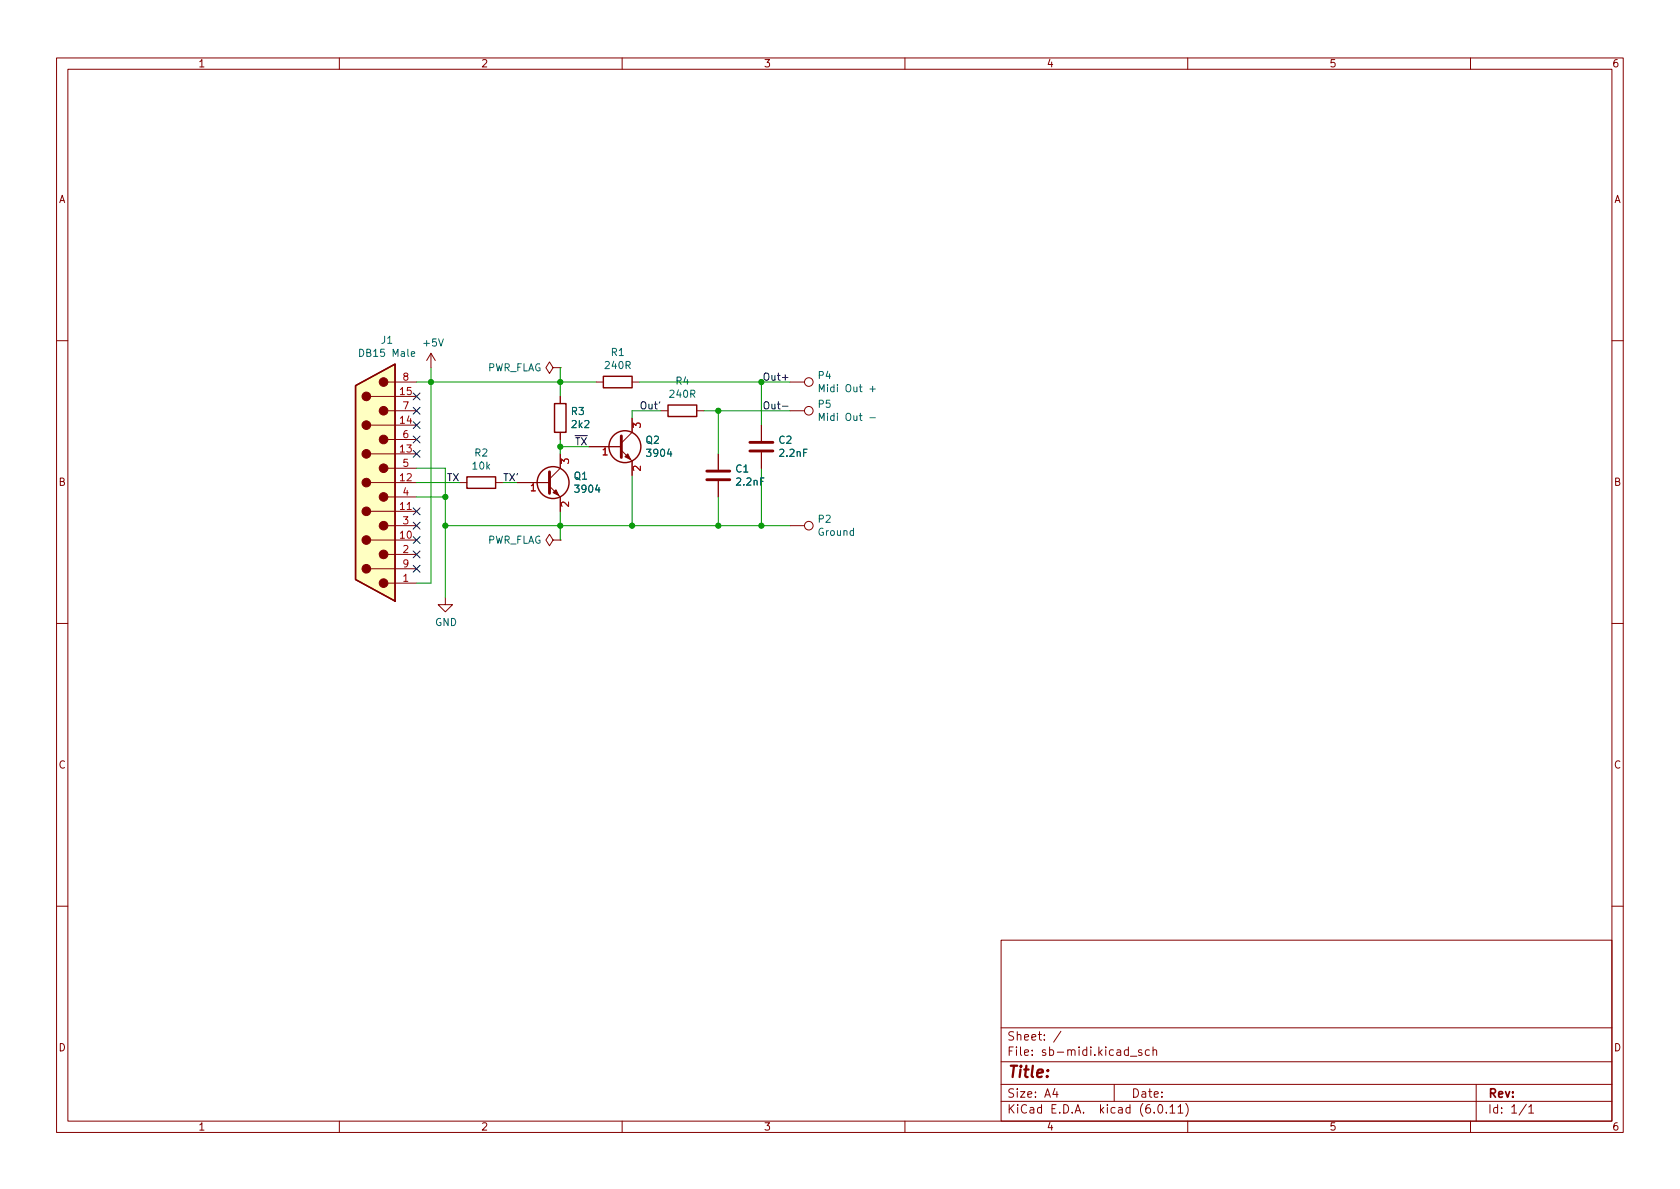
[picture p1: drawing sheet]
<svg xmlns="http://www.w3.org/2000/svg" width="297mm" height="210mm" viewBox="0 0 297 210" stroke-linecap="round" stroke-linejoin="round" font-family="sans-serif">
<g fill="none" stroke="#840000" stroke-width=".18">
<path d="M10 10.2h277v190.1h-277zM12 12.2h273v186.1h-273zM60 10.2v2M110 10.2v2M160 10.2v2M210 10.2v2M260 10.2v2M10 60.2h2M65.5 75.2h8.2M65.5 70.1h8.2M68.6 72.6h5.1M68.6 67.6h5.1"/>
<path d="M68.6 77.7h5.1M76.2 62.5l-.8 1.2M76.2 62.5v2.5M76.2 62.5l.8 1.2M97.8 65l-.6-1-.7 1 .7 1 .6-1h1.3M99.1 65h.1M99.1 70.1v1.3M99.1 76.4v1.3M104.1 79h5.8M105.4 67.6h1.3M109.9 79.6l1.9 1.9v2.6M111.8 67.6h1.2"/>
<path d="M111.8 73.9v2.5l-1.9 2M116.8 72.6h1.3M123.2 72.6h1.3M134.6 75.2v2.8M139.7 72.6h2.5M139.7 67.6h2.5M285 60.2h2M65.5 85.3h8.2M65.5 95.5h8.2M65.5 90.4h8.2M65.5 80.3h8.2M68.6 98h5.1"/>
<path d="M68.6 93h5.1M68.6 87.9h5.1M68.6 82.8h5.1M81.3 85.3h1.2M87.6 85.3h1.3M91.4 85.3h5.8M97.2 86l1.9 1.9v2.5M97.8 95.5l-.6-1-.7 1 .7 1 .6-1h1.3M99.1 95.5h.1M99.1 80.3v2.5l-1.9 1.9M127 80.3v2.8M127 85.1v2.8"/>
<path d="M134.6 80v2.8M139.7 93h2.5M10 110.2h2M65.5 100.6h8.2M68.6 103.1h5.1M78.7 105.7v1.2h1.3l-1.3 1.3-1.2-1.3h1.2M285 110.2h2M10 160.2h2M177 166.3h108v32h-108zM285 160.2h2M60 198.3v2M110 198.3v2"/>
<path d="M160 198.3v2M177 194.8h108M177 191.8h108M177 187.8h108M177 181.8h108M182.5 186.5v.1M182.5 185.7v.1M184.6 183.8v.1M184.6 183v.1M187.6 182.4l-1.3 1.9M197 191.8v3M201.9 185.7l-.4-.1-.2 .2 .1 .3 .5 .1v.4h-.6"/>
<path d="M203.2 185.7l-.4-.1-.3 .3v.4l.1 .3h.6M203.9 185.8l.2-.2 .3 .1 .1 .9M203.9 185.1v1.5M209.6 195.1a1.72 1.72 0 0 1 0 2.3M210 198.3v2M260 198.3v2M261 191.8v6.5M270.3 195.8l.4-.5v1.5M270.3 196.8h.9"/>
<circle cx="143" cy="67.6" r=".76"/>
<circle cx="143" cy="72.6" r=".76"/>
<circle cx="143" cy="93" r=".76"/>
</g>
<g fill="none" stroke="#840000" stroke-width=".25">
<path d="M62.9 68.2l6.9-3.8v41.9l-6.9-3.8zM98 71.4h2.1v5h-2.1zM106.7 66.5h5.1v2.1h-5.1zM118.1 71.6h5.1v2.1h-5.1zM82.5 84.3h5.1v2.1h-5.1z"/>
<circle cx="110.5" cy="79" r="2.82"/>
<circle cx="97.8" cy="85.3" r="2.82"/>
</g>
<path d="M109.9 77.1v3.8M132.6 79.8h4.1M132.6 78.2h4.1M97.2 83.4v3.8M125 84.8h4M125 83.3h4" fill="none" stroke="#840000" stroke-width=".51"/>
<g fill="#840000" stroke="#840000" stroke-width=".18">
<path d="M97.8 87.1l.5-.5 .5 1z"/>
<path d="M110.5 80.8l.5-.5 .5 1z"/>
<circle cx="67.8" cy="103.1" r=".76"/>
<circle cx="67.8" cy="98" r=".76"/>
<circle cx="67.8" cy="93" r=".76"/>
<circle cx="67.8" cy="87.9" r=".76"/>
<circle cx="67.8" cy="82.8" r=".76"/>
<circle cx="67.8" cy="77.7" r=".76"/>
<circle cx="67.8" cy="72.6" r=".76"/>
<circle cx="67.8" cy="67.6" r=".76"/>
<circle cx="64.8" cy="100.6" r=".76"/>
<circle cx="64.8" cy="95.5" r=".76"/>
<circle cx="64.8" cy="90.4" r=".76"/>
<circle cx="64.8" cy="85.3" r=".76"/>
<circle cx="64.8" cy="80.3" r=".76"/>
<circle cx="64.8" cy="75.2" r=".76"/>
<circle cx="64.8" cy="70.1" r=".76"/>
</g>
<path d="M106.6 79.5l.4-.3v1.3M112 75.6v-.8l.4 .4 .2-.3h.5l.1 .2-.1 .5M72 90.1h.7M93.9 85.9l.4-.4v1.3M99.3 82v-.8l.4 .4 .2-.4h.5l.1 .2-.1 .6M100.5 88.8v.8l-.9-.8-.3 .2 .1 .5M113.2 82.4v.8l-.9-.8-.3 .3 .1 .5" fill="none" stroke="#a90000" stroke-width=".18"/>
<path d="M77.5 59.9l.5 1.3 .4-1.3M118.3 79.4l-.3 .9h.8M118.6 79.9v.8M142.7 79.4h-.6v1.3M105.6 85.7l-.3 .9h.8M105.9 86.2v.9M135.1 84.5h-.6v1.3M150.9 93.9l-.4-.1-.2 .3 .1 .5h.5M150.9 93.4v1.3" fill="none" stroke="#006464" stroke-width=".18"/>
<path d="M62.9 68.2l6.9-3.8v41.9l-6.9-3.8z" fill="#ffffc2" stroke="#ffffc2" stroke-width=".18"/>
<path d="M138.4 66.8h.9M138.4 71.8h.9" fill="none" stroke="#0f0f0f" stroke-width=".18"/>
<g fill="none" stroke="#009600" stroke-width=".18">
<path d="M73.7 67.6h31.7M76.2 65v38.1h-2.5M99.1 65v5.1M99.1 77.7v2.6M99.1 79h5M113 67.6h26.7M116.8 72.6h-5v1.3M124.5 72.6h15.2M127 72.6v7.7M134.6 67.6v7.6M73.7 82.8h5v22.9M73.7 87.9h5"/>
<path d="M73.7 85.3h7.6M78.7 93h61M99.1 90.4v5.1M111.8 84.1v8.9M127 87.9v5.1M134.6 82.8v10.2"/>
</g>
<g fill="none" stroke="#000084" stroke-width=".18">
<path d="M73.1 72l1.2 1.2M73.1 77.1l1.2 1.2M73.1 79.6l1.2 1.3M73.1 69.5l1.2 1.2M73.1 74.6l1.2 1.2M74.3 72l-1.2 1.2M74.3 77.1l-1.2 1.2M74.3 79.6l-1.2 1.3M74.3 69.5l-1.2 1.2M74.3 74.6l-1.2 1.2M73.1 100l1.2 1.2M73.1 94.9l1.2 1.2"/>
<path d="M73.1 92.3l1.2 1.3M73.1 89.8l1.2 1.2M73.1 97.4l1.2 1.2M74.3 100l-1.2 1.2M74.3 94.9l-1.2 1.2M74.3 92.3l-1.2 1.3M74.3 89.8l-1.2 1.2M74.3 97.4l-1.2 1.2"/>
</g>
<g fill="#009600" stroke="#009600" stroke-width=".18">
<circle cx="78.7" cy="93" r=".46"/>
<circle cx="78.7" cy="87.9" r=".46"/>
<circle cx="76.2" cy="67.6" r=".46"/>
<circle cx="99.1" cy="93" r=".46"/>
<circle cx="134.6" cy="93" r=".46"/>
<circle cx="127" cy="93" r=".46"/>
<circle cx="127" cy="72.6" r=".46"/>
<circle cx="111.8" cy="93" r=".46"/>
<circle cx="134.6" cy="67.6" r=".46"/>
<circle cx="99.1" cy="79" r=".46"/>
<circle cx="99.1" cy="67.6" r=".46"/>
</g>
<text font-size="2.8" fill="#840000" x="178" y="191.2">Title:</text>
<g font-size="2.1" fill="#840000">
<text x="178" y="184.5">Sheet:</text>
<text x="178" y="187.2">File:</text>
<text x="184.4" y="187.2">sb-midi.kicad_sch</text>
<text x="178" y="197.4">KiCad</text>
<text x="178" y="194.6">Size:</text>
<text x="184.7" y="194.6">A4</text>
<text x="185.7" y="197.4">E.D.A.</text>
<text x="194.6" y="197.4">kicad</text>
<text x="200" y="194.6">Date:</text>
<text x="201.8" y="197.4">(6.0.11)</text>
<text x="263" y="194.6">Rev:</text>
<text x="263" y="197.4">Id:</text>
<text x="267.1" y="197.4">1/1</text>
</g>
<g font-size="1.8" fill="#840000">
<text x="35" y="12.3">1</text>
<text x="85" y="12.3">2</text>
<text x="135" y="12.3">3</text>
<text x="185" y="12.3">4</text>
<text x="235" y="12.3">5</text>
<text x="285" y="12.3">6</text>
<text x="10.4" y="36.3">A</text>
<text x="285.4" y="36.3">A</text>
<text x="10.3" y="86.3">B</text>
<text x="285.3" y="86.3">B</text>
<text x="10.3" y="136.3">C</text>
<text x="285.3" y="136.3">C</text>
<text x="10.3" y="186.3">D</text>
<text x="285.3" y="186.3">D</text>
<text x="35" y="200.3">1</text>
<text x="85" y="200.3">2</text>
<text x="135" y="200.3">3</text>
<text x="185" y="200.3">4</text>
<text x="235" y="200.3">5</text>
<text x="285" y="200.3">6</text>
</g>
<g font-size="1.8" fill="#006464">
<text x="63.2" y="63.5">DB15</text>
<text x="67.3" y="61.2">J1</text>
<text x="69.3" y="63.5">Male</text>
<text x="74.6" y="61.6">+5V</text>
<text x="106.7" y="65.6">240R</text>
<text x="107.9" y="63.3">R1</text>
<text x="86.2" y="66">PWR_FLAG</text>
<text x="118.1" y="70.7">240R</text>
<text x="119.3" y="68.4">R4</text>
<text x="144.5" y="67.4">P4</text>
<text x="144.5" y="69.7">Midi</text>
<text x="149.4" y="69.7">Out</text>
<text x="153.7" y="69.7">+</text>
<text x="100.8" y="73.8">R3</text>
<text x="100.8" y="76.1">2k2</text>
<text x="144.5" y="72.5">P5</text>
<text x="144.5" y="74.8">Midi</text>
<text x="149.4" y="74.8">Out</text>
<text x="153.7" y="74.8">-</text>
<text x="83.3" y="83.4">10k</text>
<text x="83.8" y="81.1">R2</text>
<text x="114" y="78.8">Q2</text>
<text x="114" y="81.2">3904</text>
<text x="129.9" y="83.9">C1</text>
<text x="137.5" y="78.8">C2</text>
<text x="137.5" y="81.2">2.2nF</text>
<text x="101.3" y="85.2">Q1</text>
<text x="101.3" y="87.5">3904</text>
<text x="129.9" y="86.2">2.2nF</text>
<text x="144.5" y="92.8">P2</text>
<text x="144.5" y="95.1">Ground</text>
<text x="86.2" y="96.5">PWR_FLAG</text>
<text x="76.9" y="111.1">GND</text>
</g>
<g font-size="1.8" fill="#a90000">
<text x="70.5" y="69.8">15</text>
<text x="71.1" y="67.3">8</text>
<text x="70.5" y="74.9">14</text>
<text x="71.1" y="77.5">6</text>
<text x="71.1" y="72.4">7</text>
<text x="70.5" y="80">13</text>
<text x="71.1" y="82.5">5</text>
<text x="106.3" y="81.3">1</text>
<text x="70.5" y="85.1">12</text>
<text x="71.1" y="87.6">4</text>
<text x="93.6" y="87.6">1</text>
<text x="70.5" y="95.2">10</text>
<text x="70.5" y="90.2">11</text>
<text x="71.1" y="92.7">3</text>
<text x="71.1" y="97.8">2</text>
<text x="71.1" y="100.3">9</text>
<text x="71.1" y="102.9">1</text>
</g>
<g font-size="1.8" fill="#0f0f0f">
<text x="134.8" y="67.3">Out+</text>
<text x="113" y="72.4">Out'</text>
<text x="134.8" y="72.4">Out-</text>
<text x="101.6" y="78.7">~{TX}</text>
<text x="79" y="85.1">TX</text>
</g>
<text font-size="1.8" fill="#009600" x="88.9" y="85.1">TX'</text>
</svg>
